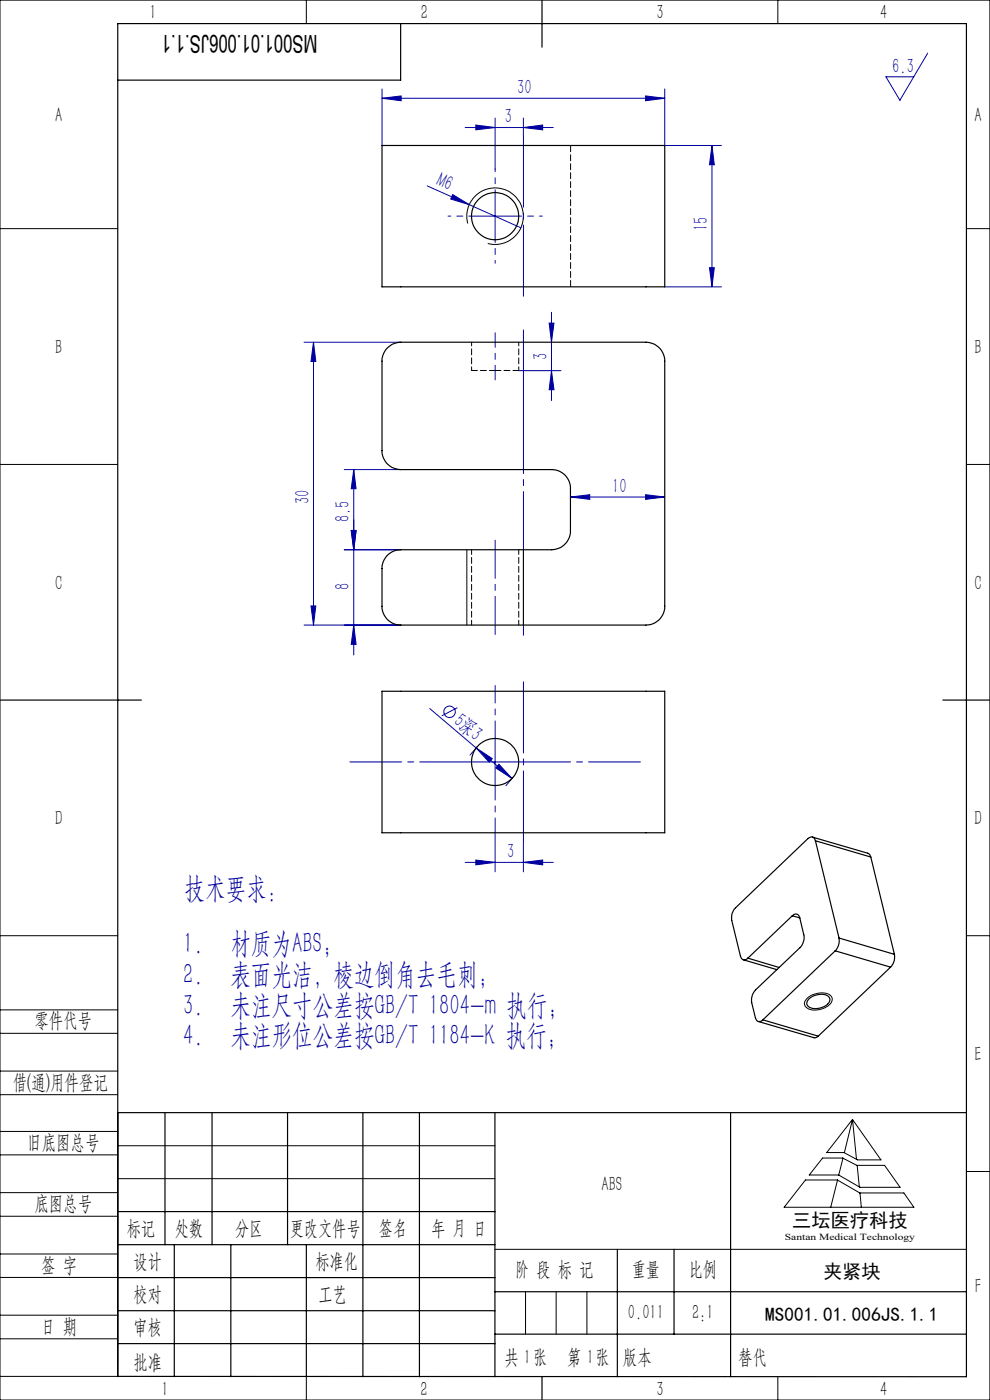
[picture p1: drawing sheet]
<svg xmlns="http://www.w3.org/2000/svg" width="210mm" height="297mm" viewBox="0 0 210 297" stroke-linecap="round" stroke-linejoin="round" font-family="sans-serif">
<g fill="none" stroke="#0000a0" stroke-width=".21">
<path d="M81 18.9v12M141 18.9v12h12M196.8 11.3l-5.9 10-3-5h6M81 20.8l4.1-.4v1zM81 20.8h60M90.6 39.4l19.9 8.9M98.7 27.1h18.7M100.9 26.5l4.1 .6-4.1 .4zM105 25v10.9M111 27.1l4.1-.6v1zM111 25v3.9M136.9 20.4l4.1 .4-4.1 .6z"/>
<path d="M151 30.9l.5 4.1h-1zM151 30.9v30M96 41.3l3.6 2.1-4-1.2zM100 45.9h10M105 40.8v10.1M150.5 56.8h1l-.5 4.1zM64.5 72.6h20.5M66.5 72.6l.5 4.1h-1zM66.5 72.6v60M110 78.6h9M116.5 68.5h1l-.5 4.1zM117 66.2v18.8"/>
<path d="M117 78.6l.5 4.1h-1zM141 60.9h12M73 99.6h12M75 99.6l.5 4.1h-1zM75 99.6v39.4M73 116.6h12M74.5 112.5h1l-.5 4.1zM121 105.4l4.1-.5v1zM121 105.4h20M136.9 104.9l4.1 .5-4.1 .5zM64.5 132.6h20.5M66 128.5h1l-.5 4.1z"/>
<path d="M75 132.6l.5 4.1h-1zM91.2 150.3l17.4 14.9M97 150.1l-3.3 1.8M101 158.7l3.4 2.2-.6 .8zM101.2 158.4l-1.5 1.8M105 156.7v9.9M100 161.6h10M105 176.6v8.4M105.8 162.1l2.8 3.1-3.4-2.3zM108.8 164.9l-1.5 1.8M111 178.6v6.4M98.7 182.9h18.7"/>
<path d="M100.9 182.5l4.1 .4-4.1 .6zM111 182.9l4.1-.4v1z"/>
<circle cx="95.4" cy="151" r="1.2"/>
</g>
<g fill="none" stroke="#000" stroke-width=".21">
<path d="M0 0h210v297h-210zM65 0v5M165 0v5M0 48.5h25M99.2 47.4a6 6 0 0 1 5.3-7.5 6 6 0 0 1 6.5 6.5 6 6 0 0 1-7.5 5.2M205 48.5h5M0 98.5h25M205 98.5h5M99 116.6v16M111 116.6v16M0 198.5h25M205 198.5h5"/>
<path d="M0 214.2h25M0 219.2h25M171.1 211.9a4.3 4.3 0 0 1 5-.7 1.42 1.42 0 0 1-.5 2.2 4.1 4.1 0 0 1-4.6 .3l-.2-.2a1.22 1.22 0 0 1 .3-1.6zM0 232.2h25M0 227.2h25M25 236v56h-25M180.8 237.5l6.1 8.6h-5l-2.9-1.6h-3.6zM180.8 237.5l-1.7 7M180.8 237.5l.9 8.5M0 245h25M0 240h25M0 258h25"/>
<path d="M0 253h25M25 243.1h80M25 250h80M170.9 250.3h6.7l4.8 2.8h9.3l2.2 3h-27.6zM174.5 245.7h4.3l3 1.5h5.8l3.3 4.7h-8.5l-4.5-2.6h-6.2zM177.7 250.3l-1.5 5.8M178.8 245.7l-.9 3.6M181.8 247.2l.5 4.6M182.4 253.1l.3 3M205 248.5h5M0 271h25M0 266h25"/>
<path d="M0 279h25M105 265h100M111.5 274v9M118 274v9M124.5 274v9M0 284h25M65 292.1v4.9M153.7 292h.1M165 292v5"/>
</g>
<path d="M105 156.6v-11.2" fill="none" stroke="#0000a0" stroke-width=".21" stroke-dasharray="30.5 1.3 1.3 1.3" stroke-dashoffset="26.8"/>
<path d="M100 161.6h-25.8M110 161.6h25.8" fill="none" stroke="#0000a0" stroke-width=".21" stroke-dasharray="30.5 1.3 1.3 1.3" stroke-dashoffset="19.5"/>
<path d="M105 70.6v10M105 166.6v10" fill="none" stroke="#0000a0" stroke-width=".21" stroke-dasharray="30.5 1.3 1.3 1.3" stroke-dashoffset="27.4"/>
<path d="M105 134.6v-20" fill="none" stroke="#0000a0" stroke-width=".21" stroke-dasharray="30.5 1.3 1.3 1.3" stroke-dashoffset="22.4"/>
<path d="M111 69.2v66.3" fill="none" stroke="#0000a0" stroke-width=".21" stroke-dasharray="30.5 1.3 1.3 1.3" stroke-dashoffset="-.7"/>
<path d="M111 28.8v34M111 144.6v34" fill="none" stroke="#0000a0" stroke-width=".21" stroke-dasharray="30.5 1.3 1.3 1.3" stroke-dashoffset="15.4"/>
<g fill="none" stroke="#000" stroke-width=".25">
<path d="M85 5v12h-60M115 0v10M0 148.5h30M200 148.5h10M25 236h180M35 236v28.1M45 236v28.1M61 236v28.1M77 236v56.1M89 236v56.1M105 236v56.1M155 236v56.1"/>
<path d="M25 257h80M25 264.1h80M25 271h80M25 278.1h80M37 264.1v28M49 264.1v28M65 264.1v28M105 274h100M131 265v27.1M143 265v18M25 292l180 .1v-287.1h-180v287.1M25 285h80"/>
<path d="M105 283h100M115 292v5"/>
</g>
<path d="M100 45.8h-5M105 40.8v-5M105 50.8v5M110 45.8h5" fill="none" stroke="#0000a0" stroke-width=".21" stroke-dasharray="30.5 1.3 1.3 1.3" stroke-dashoffset="29.9"/>
<g fill="#0000a0">
<path d="M96 41.3l3.6 2.1-4-1.2z"/>
<path d="M121 105.4l4.1-.5v1zM136.9 104.9l4.1 .5-4.1 .5z"/>
<path d="M100.9 182.5l4.1 .4-4.1 .6zM111 182.9l4.1-.4v1z"/>
<path d="M74.5 112.5h1l-.5 4.1zM75 99.6l.5 4.1h-1zM117 78.6l.5 4.1h-1zM116.5 68.5h1l-.5 4.1z"/>
<path d="M66.5 72.6l.5 4.1h-1zM66 128.5h1l-.5 4.1zM74.5 112.5h1l-.5 4.1zM75 132.6l.5 4.1h-1zM151 30.9l.5 4.1h-1zM150.5 56.8h1l-.5 4.1z"/>
<path d="M101 158.7l3.4 2.2-.6 .8zM105.8 162.1l2.8 3.1-3.4-2.3z"/>
<path d="M100.9 26.5l4.1 .6-4.1 .4zM111 27.1l4.1-.6v1zM81 20.8l4.1-.4v1zM136.9 20.4l4.1 .4-4.1 .6z"/>
</g>
<g fill="none" stroke="#000" stroke-width=".25">
<path d="M81 30.9h60v30h-60zM82 74l1.1-.9 1.9-.5h52a4 4 0 0 1 4 4v52a4 4 0 0 1-4 4h-52a4 4 0 0 1-4-4v-8a4 4 0 0 1 4-4h32a4 4 0 0 0 4-4v-9a4 4 0 0 0-4-4h-32a4 4 0 0 1-4-4v-19.5l.3-.9zM81 146.6h60v30.1h-60zM172.3 177.6l11.8 3.4 .4 .3 .2 .5M173 178.4a.87 .87 0 0 0-.7-.8 .87 .87 0 0 0-.9 .3l-15.4 14.7-.5 .7-.2 .7-.1 1.1 1.9 7.7a.87 .87 0 0 0 .6 .8 .87 .87 0 0 0 .9-.3M173 178.4l5 20.6M173 178.4l11.7 3.4M168.1 194.3a.87 .87 0 0 1 .9-.4 .87 .87 0 0 1 .7 .8M168.1 194.3l-9.5 9M168.1 194.3l1.6 .4M169.7 194.7l.9 3.8-.3 1.6-.6 .9-9.7 9.3-.4 .9-.2 1.3 .8 3.4a.87 .87 0 0 0 .7 .8 .87 .87 0 0 0 .9-.3M178 199l-.1 1.6-.7 1.1"/>
<path d="M178 199l11.7 3.5M184.7 181.8l5 20.7M157.7 203.6l7.1 2.1M158.6 203.3l6.7 1.9M160.9 216.7l11.8 3.5 .9-.4M161.8 216.4l11.8 3.4M171.6 211.9a3.6 3.6 0 0 1 4.2-.5 1.12 1.12 0 0 1-.4 1.8 3.2 3.2 0 0 1-4.2 .1 1.18 1.18 0 0 1 .4-1.4zM177.2 201.7l-15.4 14.7M177.2 201.7l11.7 3.5M188.9 205.2l-15.3 14.6M189.7 202.5l.1 .3a3 3 0 0 1-.9 2.4"/>
<circle cx="105" cy="45.9" r="5"/>
<circle cx="105" cy="161.7" r="5"/>
</g>
<path d="M100 78.6h5M105 78.6h5" fill="none" stroke="#000" stroke-width=".21" stroke-dasharray="1.3 .6"/>
<path d="M100 72.6v6M110 78.6v-6" fill="none" stroke="#000" stroke-width=".21" stroke-dasharray="1.3 .6" stroke-dashoffset=".5"/>
<path d="M100 116.6v16M110 132.6v-16" fill="none" stroke="#000" stroke-width=".21" stroke-dasharray="1.3 .6" stroke-dashoffset=".3"/>
<path d="M121 60.8v-30" fill="none" stroke="#000" stroke-width=".21" stroke-dasharray="1.3 .6" stroke-dashoffset="-.1"/>
<g font-size="6.3" fill="#0000a0">
<text x="39.1" y="190.5">技术要求：</text>
<text x="38.9" y="202.3">1.</text>
<text x="48.9" y="202.3">材质为ABS；</text>
<text x="38.9" y="208.8">2.</text>
<text x="48.9" y="208.8">表面光洁，棱边倒角去毛刺；</text>
<text x="38.9" y="215.3">3.</text>
<text x="48.9" y="215.3">未注尺寸公差按GB/T 1804-m 执行；</text>
<text x="38.9" y="221.8">4.</text>
<text x="48.9" y="221.8">未注形位公差按GB/T 1184-K 执行；</text>
</g>
<text font-size="5.2" x="67.3" y="7.3" transform="rotate(-180 67.3 7.3)">MS001.01.006JS.1.1</text>
<g font-size="4.4" fill="#010000">
<text x="31.7" y="4.1">1</text>
<text x="89.2" y="4.1">2</text>
<text x="139.2" y="4.1">3</text>
<text x="186.7" y="4.1">4</text>
<text x="156.6" y="289.5">替代</text>
</g>
<g font-size="4.4" fill="#0000a0">
<text x="189.3" y="15.4">6.3</text>
<text x="109.7" y="20">30</text>
<text x="107.1" y="26.1">3</text>
<text x="92.4" y="39.3" transform="rotate(24 92.4 39.3)">M6</text>
<text x="150.2" y="49" transform="rotate(-90 150.2 49)">15</text>
<text x="116.1" y="76.4" transform="rotate(-90 116.1 76.4)">3</text>
<text x="65.6" y="107" transform="rotate(-90 65.6 107)">30</text>
<text x="129.9" y="104.6">10</text>
<text x="74.2" y="110.8" transform="rotate(-90 74.2 110.8)">8.5</text>
<text x="74.2" y="125.1" transform="rotate(-90 74.2 125.1)">8</text>
<text x="96.1" y="153.3" transform="rotate(40 96.1 153.3)">5深3</text>
<text x="107.6" y="182.1">3</text>
</g>
<g font-size="4.4">
<text x="11.7" y="25.9">A</text>
<text x="206.7" y="25.9">A</text>
<text x="11.7" y="75.1">B</text>
<text x="206.7" y="75.1">B</text>
<text x="11.7" y="125.1">C</text>
<text x="206.7" y="125.1">C</text>
<text x="11.7" y="175.1">D</text>
<text x="206.7" y="175.1">D</text>
<text x="7.3" y="217.9">零件代号</text>
<text x="206.7" y="225.1">E</text>
<text x="2.7" y="231">借(通)用件登记</text>
<text x="5.8" y="243.7">旧底图总号</text>
<text x="7.3" y="256.8">底图总号</text>
<text x="127.6" y="252.6">ABS</text>
<text x="26.9" y="261.9">标记</text>
<text x="37.1" y="261.9">处数</text>
<text x="49.9" y="261.9">分区</text>
<text x="61.5" y="261.9">更改文件号</text>
<text x="80.4" y="261.9">签名</text>
<text x="91.5" y="261.9">年 月 日</text>
<text x="8.7" y="269.8">签 字</text>
<text x="28.3" y="268.9">设计</text>
<text x="66.9" y="268.9">标准化</text>
<text x="109.3" y="270.8">阶 段 标 记</text>
<text x="134" y="270.8">重量</text>
<text x="146.1" y="270.8">比例</text>
<text x="206.8" y="274.4">F</text>
<text x="28.3" y="276">校对</text>
<text x="67.6" y="276">工艺</text>
<text x="133.2" y="279.8">0.011</text>
<text x="146.8" y="279.8">2:1</text>
<text x="8.7" y="282.9">日 期</text>
<text x="28.3" y="283">审核</text>
<text x="28.3" y="290.4">批准</text>
<text x="107" y="289.5">共 张</text>
<text x="111.1" y="289.5">1</text>
<text x="120.3" y="289.5">第 张</text>
<text x="124.5" y="289.5">1</text>
<text x="132.1" y="289.5">版本</text>
<text x="34.2" y="296.1">1</text>
<text x="89.2" y="296.2">2</text>
<text x="139.2" y="296.2">3</text>
<text x="186.7" y="296.2">4</text>
</g>
<g font-size="4.1">
<text x="168.1" y="260.4">三坛医疗科技</text>
<text x="174.6" y="271.1">夹紧块</text>
<text x="162.3" y="280.2">MS001.01.006JS.1.1</text>
</g>
<text font-size="2" x="166.5" y="263">Santan Medical Technology</text>
</svg>
